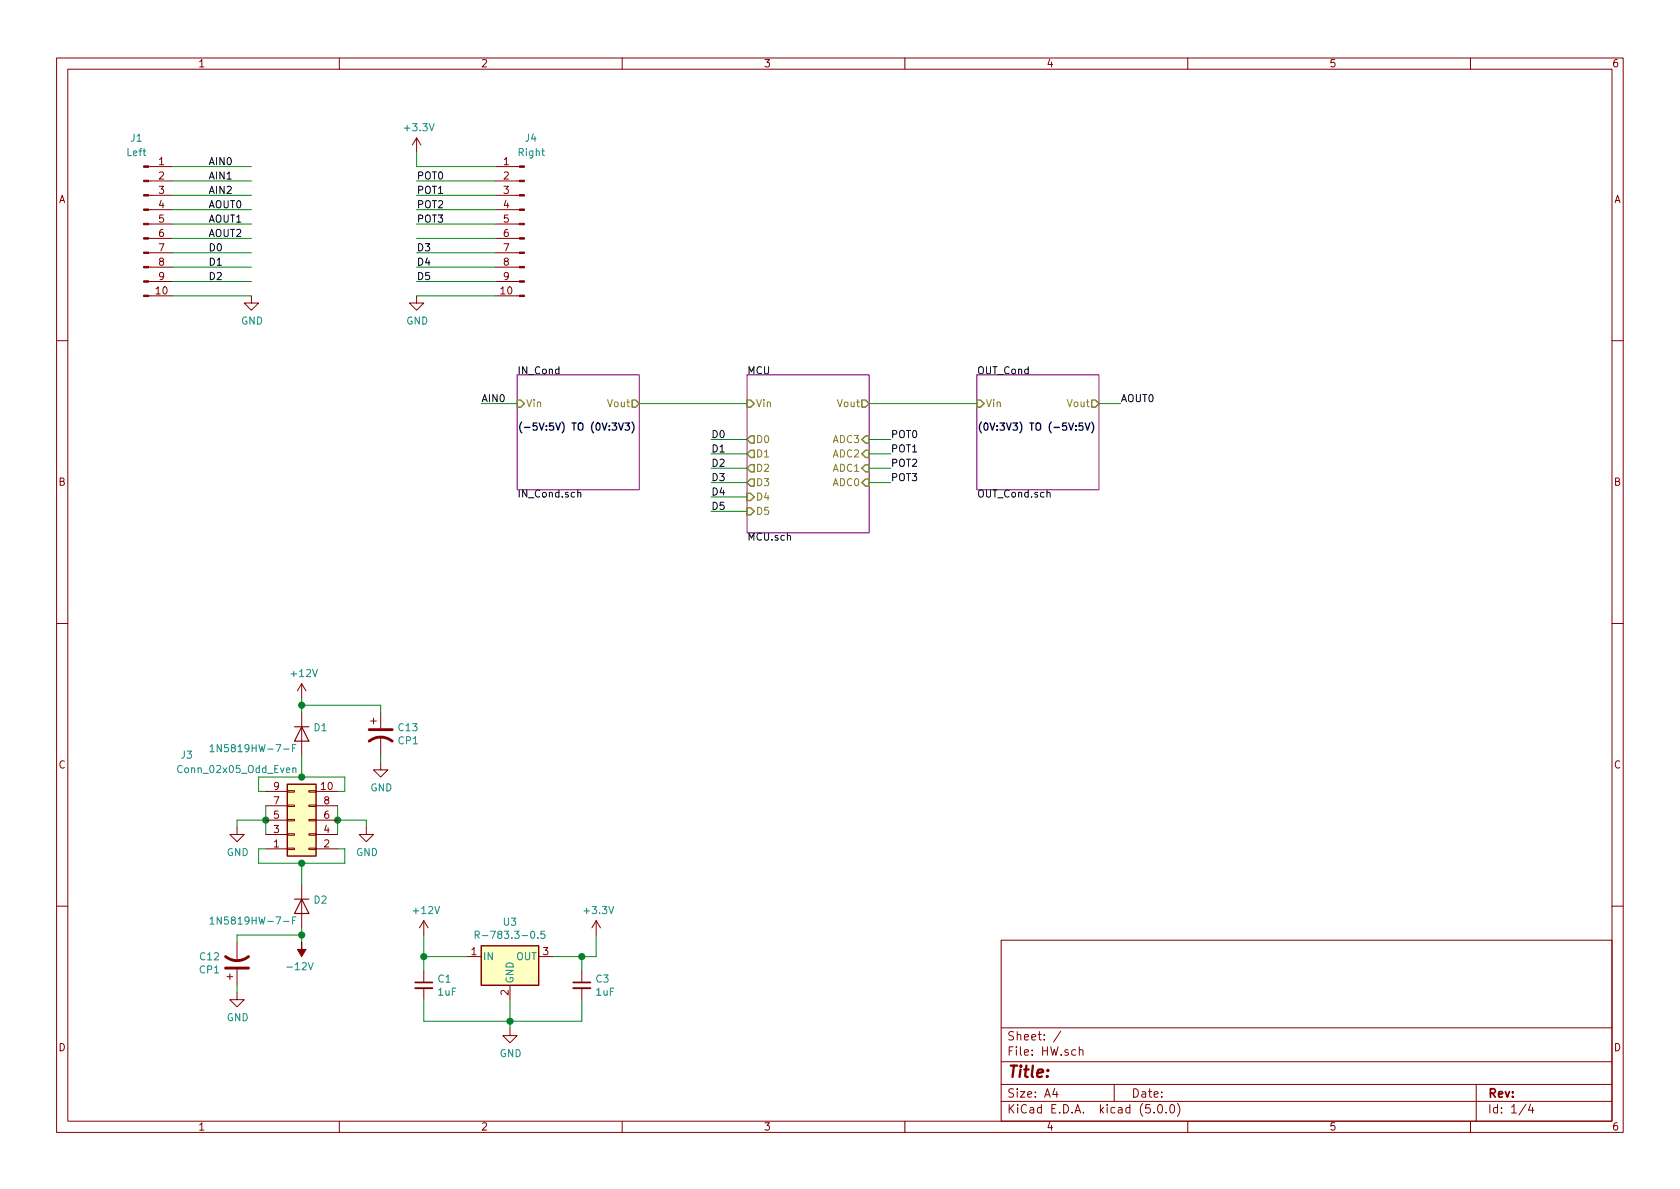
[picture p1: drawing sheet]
EESchema Schematic File Version 4
LIBS:HW-cache
EELAYER 26 0
EELAYER END
$Descr A4 11693 8268
encoding utf-8
Sheet 1 4
Title ""
Date ""
Rev ""
Comp ""
Comment1 ""
Comment2 ""
Comment3 ""
Comment4 ""
$EndDescr
Wire Wire Line
	1850 5600 1850 5700
Connection ~ 1850 5700
Wire Wire Line
	1850 5700 1850 5800
Wire Wire Line
	1850 5700 1650 5700
Wire Wire Line
	1650 5700 1650 5750
Wire Wire Line
	2350 5600 2350 5700
Connection ~ 2350 5700
Wire Wire Line
	2350 5700 2350 5800
Wire Wire Line
	2350 5700 2550 5700
Wire Wire Line
	2550 5700 2550 5750
$Comp
L power:GND #PWR06
U 1 1
P 2550 5750
F 0 "#PWR06" H 2550 5500 50  0001 C CNN
F 1 "GND" H 2555 5577 50  0000 C CNN
F 2 "" H 2550 5750 50  0001 C CNN
F 3 "" H 2550 5750 50  0001 C CNN
	1    2550 5750
	1    0    0    -1  
$EndComp
$Comp
L power:GND #PWR01
U 1 1
P 1650 5750
F 0 "#PWR01" H 1650 5500 50  0001 C CNN
F 1 "GND" H 1655 5577 50  0000 C CNN
F 2 "" H 1650 5750 50  0001 C CNN
F 3 "" H 1650 5750 50  0001 C CNN
	1    1650 5750
	1    0    0    -1  
$EndComp
Wire Wire Line
	1850 5900 1800 5900
Wire Wire Line
	1800 5900 1800 6000
Wire Wire Line
	1800 6000 2100 6000
Wire Wire Line
	2400 6000 2400 5900
Wire Wire Line
	2400 5900 2350 5900
Connection ~ 2100 6000
Wire Wire Line
	2100 6000 2400 6000
Wire Wire Line
	1850 5500 1800 5500
Wire Wire Line
	1800 5500 1800 5400
Wire Wire Line
	1800 5400 2100 5400
Wire Wire Line
	2400 5400 2400 5500
Wire Wire Line
	2400 5500 2350 5500
Connection ~ 2100 5400
Wire Wire Line
	2100 5400 2400 5400
$Comp
L power:+12V #PWR04
U 1 1
P 2100 4850
F 0 "#PWR04" H 2100 4700 50  0001 C CNN
F 1 "+12V" H 2115 5023 50  0000 C CNN
F 2 "" H 2100 4850 50  0001 C CNN
F 3 "" H 2100 4850 50  0001 C CNN
	1    2100 4850
	1    0    0    -1  
$EndComp
$Comp
L power:-12V #PWR05
U 1 1
P 2100 6550
F 0 "#PWR05" H 2100 6650 50  0001 C CNN
F 1 "-12V" H 2115 6723 50  0000 C CNN
F 2 "" H 2100 6550 50  0001 C CNN
F 3 "" H 2100 6550 50  0001 C CNN
	1    2100 6550
	-1   0    0    1   
$EndComp
$Comp
L power:+12V #PWR09
U 1 1
P 2950 6500
F 0 "#PWR09" H 2950 6350 50  0001 C CNN
F 1 "+12V" H 2965 6673 50  0000 C CNN
F 2 "" H 2950 6500 50  0001 C CNN
F 3 "" H 2950 6500 50  0001 C CNN
	1    2950 6500
	1    0    0    -1  
$EndComp
$Comp
L Device:C_Small C1
U 1 1
P 2950 6850
F 0 "C1" H 3042 6896 50  0000 L CNN
F 1 "1uF" H 3042 6805 50  0000 L CNN
F 2 "Capacitor_SMD:C_0805_2012Metric" H 2950 6850 50  0001 C CNN
F 3 "~" H 2950 6850 50  0001 C CNN
	1    2950 6850
	1    0    0    -1  
$EndComp
Wire Wire Line
	2950 6950 2950 7100
Wire Wire Line
	2950 6500 2950 6650
Connection ~ 2950 6650
Wire Wire Line
	2950 6650 2950 6750
Wire Wire Line
	3850 6650 4050 6650
Wire Wire Line
	4150 6650 4150 6500
$Comp
L power:GND #PWR016
U 1 1
P 3550 7150
F 0 "#PWR016" H 3550 6900 50  0001 C CNN
F 1 "GND" H 3555 6977 50  0000 C CNN
F 2 "" H 3550 7150 50  0001 C CNN
F 3 "" H 3550 7150 50  0001 C CNN
	1    3550 7150
	1    0    0    -1  
$EndComp
Wire Wire Line
	3550 7150 3550 7100
$Comp
L Device:C_Small C3
U 1 1
P 4050 6850
F 0 "C3" H 4142 6896 50  0000 L CNN
F 1 "1uF" H 4142 6805 50  0000 L CNN
F 2 "Capacitor_SMD:C_0805_2012Metric" H 4050 6850 50  0001 C CNN
F 3 "~" H 4050 6850 50  0001 C CNN
	1    4050 6850
	1    0    0    -1  
$EndComp
Wire Wire Line
	3550 7100 2950 7100
Connection ~ 3550 7100
Wire Wire Line
	3550 7100 4050 7100
Wire Wire Line
	4050 7100 4050 6950
Wire Wire Line
	4050 6750 4050 6650
Connection ~ 4050 6650
Wire Wire Line
	4050 6650 4150 6650
$Comp
L Connector_Generic:Conn_02x05_Odd_Even J3
U 1 1
P 2050 5700
F 0 "J3" H 1300 5250 50  0000 C CNN
F 1 "Conn_02x05_Odd_Even" H 1650 5350 50  0000 C CNN
F 2 "Connector_IDC:IDC-Header_2x05_P2.54mm_Vertical" H 2050 5700 50  0001 C CNN
F 3 "~" H 2050 5700 50  0001 C CNN
	1    2050 5700
	1    0    0    1   
$EndComp
$Comp
L Diode:1N4001 D1
U 1 1
P 2100 5100
F 0 "D1" V 2054 5179 50  0000 L CNN
F 1 "1N5819HW-7-F" V 2200 4450 50  0000 L CNN
F 2 "Diode_SMD:D_SOD-123" H 2100 4925 50  0001 C CNN
F 3 "" H 2100 5100 50  0001 C CNN
	1    2100 5100
	0    1    1    0   
$EndComp
Wire Wire Line
	2100 5250 2100 5400
Wire Wire Line
	2100 4950 2100 4900
$Comp
L Diode:1N4001 D2
U 1 1
P 2100 6300
F 0 "D2" V 2054 6379 50  0000 L CNN
F 1 "1N5819HW-7-F" V 2200 5650 50  0000 L CNN
F 2 "Diode_SMD:D_SOD-123" H 2100 6125 50  0001 C CNN
F 3 "http://www.vishay.com/docs/88503/1n4001.pdf" H 2100 6300 50  0001 C CNN
	1    2100 6300
	0    1    1    0   
$EndComp
Wire Wire Line
	2100 6550 2100 6500
$Comp
L Device:CP1 C13
U 1 1
P 2650 5100
F 0 "C13" H 2765 5146 50  0000 L CNN
F 1 "CP1" H 2765 5055 50  0000 L CNN
F 2 "Capacitor_SMD:CP_Elec_3x5.3" H 2650 5100 50  0001 C CNN
F 3 "~" H 2650 5100 50  0001 C CNN
	1    2650 5100
	1    0    0    -1  
$EndComp
$Comp
L Device:CP1 C12
U 1 1
P 1650 6700
F 0 "C12" H 1535 6654 50  0000 R CNN
F 1 "CP1" H 1535 6745 50  0000 R CNN
F 2 "Capacitor_SMD:CP_Elec_3x5.3" H 1650 6700 50  0001 C CNN
F 3 "~" H 1650 6700 50  0001 C CNN
	1    1650 6700
	1    0    0    1   
$EndComp
Wire Wire Line
	1650 6550 1650 6500
Wire Wire Line
	2650 4950 2650 4900
Wire Wire Line
	2650 4900 2100 4900
Connection ~ 2100 4900
Wire Wire Line
	2100 4900 2100 4850
$Comp
L power:GND #PWR0101
U 1 1
P 2650 5300
F 0 "#PWR0101" H 2650 5050 50  0001 C CNN
F 1 "GND" H 2655 5127 50  0000 C CNN
F 2 "" H 2650 5300 50  0001 C CNN
F 3 "" H 2650 5300 50  0001 C CNN
	1    2650 5300
	1    0    0    -1  
$EndComp
$Comp
L power:GND #PWR0102
U 1 1
P 1650 6900
F 0 "#PWR0102" H 1650 6650 50  0001 C CNN
F 1 "GND" H 1655 6727 50  0000 C CNN
F 2 "" H 1650 6900 50  0001 C CNN
F 3 "" H 1650 6900 50  0001 C CNN
	1    1650 6900
	1    0    0    -1  
$EndComp
Wire Wire Line
	1650 6900 1650 6850
Wire Wire Line
	2650 5300 2650 5250
Wire Wire Line
	2100 6000 2100 6150
Wire Wire Line
	1650 6500 2100 6500
Connection ~ 2100 6500
Wire Wire Line
	2100 6500 2100 6450
$Comp
L Regulator_Switching:R-783.3-0.5 U3
U 1 1
P 3550 6650
F 0 "U3" H 3550 6892 50  0000 C CNN
F 1 "R-783.3-0.5" H 3550 6801 50  0000 C CNN
F 2 "Converter_DCDC:Converter_DCDC_RECOM_R-78E-0.5_THT" H 3600 6400 50  0001 L CIN
F 3 "https://www.recom-power.com/pdf/Innoline/R-78xx-0.5.pdf" H 3550 6650 50  0001 C CNN
	1    3550 6650
	1    0    0    -1  
$EndComp
Wire Wire Line
	3550 6950 3550 7100
Wire Wire Line
	2950 6650 3250 6650
$Comp
L power:+3.3V #PWR020
U 1 1
P 4150 6500
F 0 "#PWR020" H 4150 6350 50  0001 C CNN
F 1 "+3.3V" H 4165 6673 50  0000 C CNN
F 2 "" H 4150 6500 50  0001 C CNN
F 3 "" H 4150 6500 50  0001 C CNN
	1    4150 6500
	1    0    0    -1  
$EndComp
$Sheet
S 5200 2600 850  1100
U 5CB08311
F0 "MCU" 50
F1 "MCU.sch" 50
F2 "Vin" I L 5200 2800 50 
F3 "Vout" O R 6050 2800 50 
F4 "ADC0" I R 6050 3350 50 
F5 "ADC1" I R 6050 3250 50 
F6 "ADC2" I R 6050 3150 50 
F7 "ADC3" I R 6050 3050 50 
F8 "D0" O L 5200 3050 50 
F9 "D1" O L 5200 3150 50 
F10 "D2" O L 5200 3250 50 
F11 "D3" O L 5200 3350 50 
F12 "D4" I L 5200 3450 50 
F13 "D5" I L 5200 3550 50 
$EndSheet
$Sheet
S 3600 2600 850  800 
U 5CB92368
F0 "IN_Cond" 50
F1 "IN_Cond.sch" 50
F2 "Vout" O R 4450 2800 50 
F3 "Vin" I L 3600 2800 50 
$EndSheet
$Sheet
S 6800 2600 850  800 
U 5CBAEA8D
F0 "OUT_Cond" 50
F1 "OUT_Cond.sch" 50
F2 "Vout" O R 7650 2800 50 
F3 "Vin" I L 6800 2800 50 
$EndSheet
Wire Wire Line
	3350 2800 3600 2800
Text Notes 3600 3000 0    50   ~ 10
(-5V:5V) TO (0V:3V3)
Wire Wire Line
	4450 2800 5200 2800
$Comp
L Connector:Conn_01x10_Male J1
U 1 1
P 1000 1550
F 0 "J1" H 950 2150 50  0000 C CNN
F 1 "Left" H 950 2050 50  0000 C CNN
F 2 "Connector_PinSocket_2.54mm:PinSocket_1x10_P2.54mm_Vertical" H 1000 1550 50  0001 C CNN
F 3 "~" H 1000 1550 50  0001 C CNN
	1    1000 1550
	1    0    0    -1  
$EndComp
$Comp
L Connector:Conn_01x10_Male J4
U 1 1
P 3650 1550
F 0 "J4" H 3650 2150 50  0000 R CNN
F 1 "Right" H 3700 2050 50  0000 R CNN
F 2 "Connector_PinSocket_2.54mm:PinSocket_1x10_P2.54mm_Vertical" H 3650 1550 50  0001 C CNN
F 3 "~" H 3650 1550 50  0001 C CNN
	1    3650 1550
	-1   0    0    -1  
$EndComp
Wire Wire Line
	1200 1150 1750 1150
Wire Wire Line
	1200 1250 1750 1250
Wire Wire Line
	1200 1350 1750 1350
Wire Wire Line
	1200 1450 1750 1450
Wire Wire Line
	1200 1550 1750 1550
Wire Wire Line
	1200 1650 1750 1650
Wire Wire Line
	1200 1750 1750 1750
Wire Wire Line
	1200 1850 1750 1850
Wire Wire Line
	1200 1950 1750 1950
Wire Wire Line
	1200 2050 1750 2050
Text Label 1450 1150 0    50   ~ 0
AIN0
Text Label 1450 1250 0    50   ~ 0
AIN1
Text Label 1450 1350 0    50   ~ 0
AIN2
Text Label 1450 1450 0    50   ~ 0
AOUT0
Text Label 1450 1550 0    50   ~ 0
AOUT1
Text Label 1450 1650 0    50   ~ 0
AOUT2
Wire Wire Line
	2900 1150 3450 1150
Wire Wire Line
	2900 1250 3450 1250
Wire Wire Line
	2900 1350 3450 1350
Wire Wire Line
	2900 1450 3450 1450
Wire Wire Line
	2900 1550 3450 1550
Wire Wire Line
	2900 1650 3450 1650
Wire Wire Line
	2900 1750 3450 1750
Wire Wire Line
	2900 1850 3450 1850
Wire Wire Line
	2900 1950 3450 1950
Wire Wire Line
	2900 2050 3450 2050
$Comp
L power:GND #PWR02
U 1 1
P 1750 2050
F 0 "#PWR02" H 1750 1800 50  0001 C CNN
F 1 "GND" H 1755 1877 50  0000 C CNN
F 2 "" H 1750 2050 50  0001 C CNN
F 3 "" H 1750 2050 50  0001 C CNN
	1    1750 2050
	1    0    0    -1  
$EndComp
$Comp
L power:GND #PWR07
U 1 1
P 2900 2050
F 0 "#PWR07" H 2900 1800 50  0001 C CNN
F 1 "GND" H 2905 1877 50  0000 C CNN
F 2 "" H 2900 2050 50  0001 C CNN
F 3 "" H 2900 2050 50  0001 C CNN
	1    2900 2050
	1    0    0    -1  
$EndComp
$Comp
L power:+3.3V #PWR03
U 1 1
P 2900 1050
AR Path="/5CB59D10" Ref="#PWR03"  Part="1" 
AR Path="/5CB08311/5CB59D10" Ref="#PWR?"  Part="1" 
F 0 "#PWR03" H 2900 900 50  0001 C CNN
F 1 "+3.3V" H 2915 1223 50  0000 C CNN
F 2 "" H 2900 1050 50  0001 C CNN
F 3 "" H 2900 1050 50  0001 C CNN
	1    2900 1050
	1    0    0    -1  
$EndComp
Wire Wire Line
	2900 1150 2900 1050
Text Label 2900 1250 0    50   ~ 0
POT0
Text Label 2900 1450 0    50   ~ 0
POT2
Text Label 2900 1350 0    50   ~ 0
POT1
Text Label 2900 1550 0    50   ~ 0
POT3
Text Label 1450 1750 0    50   ~ 0
D0
Text Label 1450 1850 0    50   ~ 0
D1
Text Label 1450 1950 0    50   ~ 0
D2
Text Label 2900 1750 0    50   ~ 0
D3
Text Label 2900 1850 0    50   ~ 0
D4
Text Label 2900 1950 0    50   ~ 0
D5
Text Label 3350 2800 0    50   ~ 0
AIN0
Wire Wire Line
	6050 2800 6800 2800
Text Label 7800 2800 0    50   ~ 0
AOUT0
Wire Wire Line
	7800 2800 7650 2800
Text Notes 6800 3000 0    50   ~ 10
(0V:3V3) TO (-5V:5V)
Text Label 6200 3050 0    50   ~ 0
POT0
Text Label 6200 3150 0    50   ~ 0
POT1
Text Label 6200 3250 0    50   ~ 0
POT2
Text Label 6200 3350 0    50   ~ 0
POT3
Wire Wire Line
	6050 3050 6200 3050
Wire Wire Line
	6200 3150 6050 3150
Wire Wire Line
	6050 3250 6200 3250
Wire Wire Line
	6200 3350 6050 3350
Wire Wire Line
	5200 3050 4950 3050
Wire Wire Line
	5200 3150 4950 3150
Wire Wire Line
	5200 3250 4950 3250
Wire Wire Line
	5200 3350 4950 3350
Wire Wire Line
	5200 3450 4950 3450
Wire Wire Line
	5200 3550 4950 3550
Text Label 4950 3050 0    50   ~ 0
D0
Text Label 4950 3150 0    50   ~ 0
D1
Text Label 4950 3250 0    50   ~ 0
D2
Text Label 4950 3350 0    50   ~ 0
D3
Text Label 4950 3450 0    50   ~ 0
D4
Text Label 4950 3550 0    50   ~ 0
D5
$EndSCHEMATC
